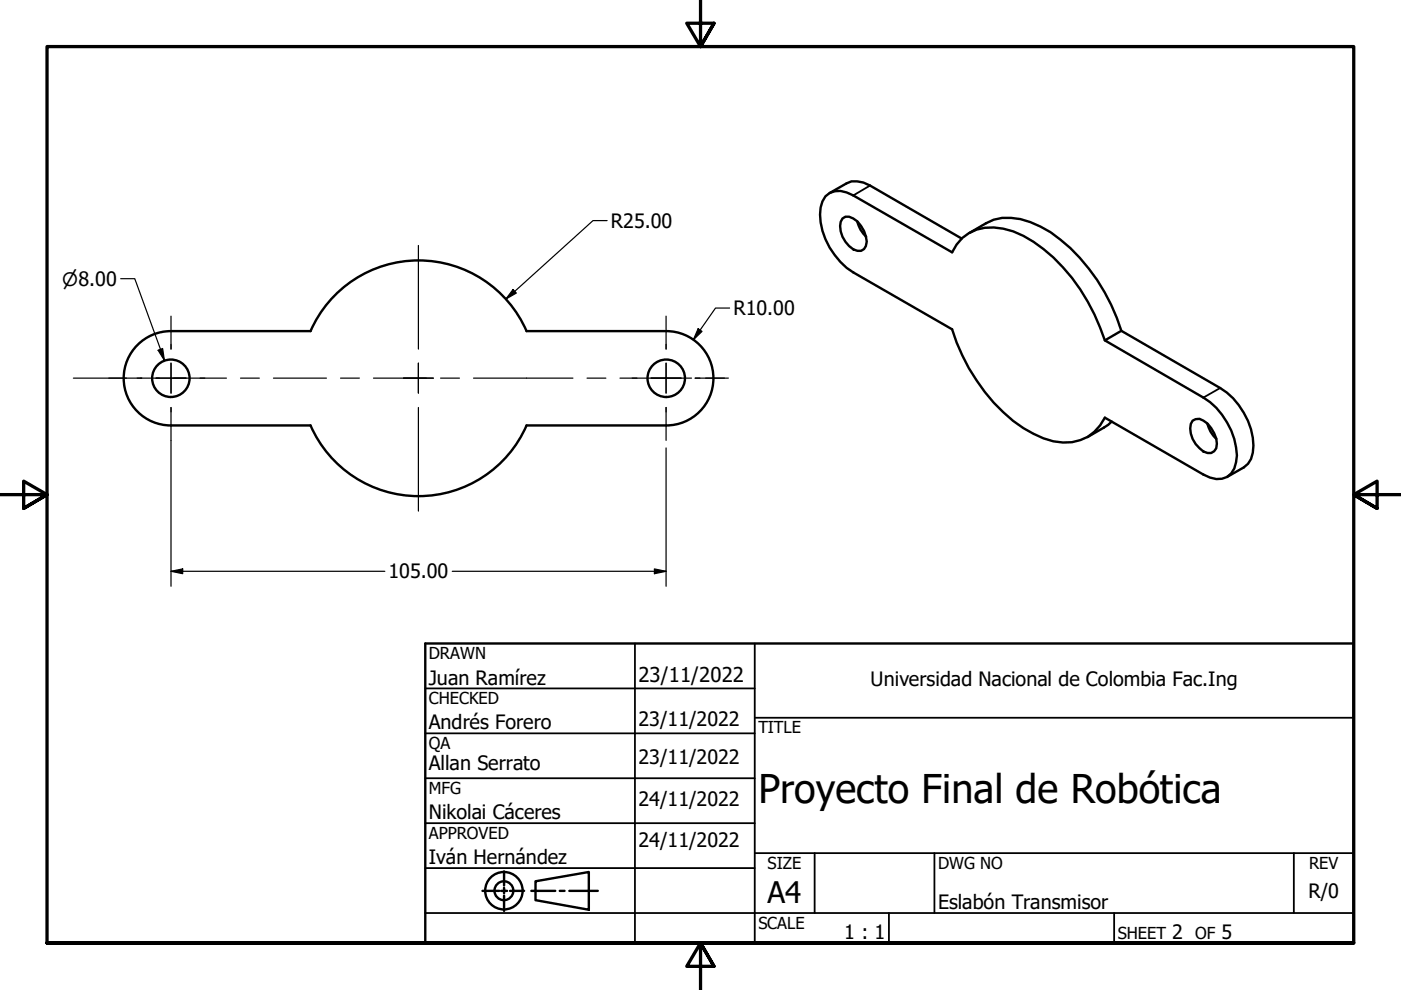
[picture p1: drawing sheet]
<svg xmlns="http://www.w3.org/2000/svg" width="297mm" height="210mm" viewBox="0 0 297 210" stroke-linecap="round" stroke-linejoin="round" font-family="sans-serif">
<!-- layer: Visible (ANSI) -->
<g fill="none" stroke="#000" stroke-width=".51">
<path d="M175.9 40.9l3.6-2a5.2 5.2 0 0 1 5 .4l19.4 11.3M178.6 46.3l.7-.4a3.7 3.7 0 0 1 3.3 2 5.3 5.3 0 0 1 1 4.3 1.66 1.66 0 0 1-2.7 .7 5.8 5.8 0 0 1-2.7-5.9zM181.7 47a6.7 6.7 0 0 0 1.9 3.2M205.5 49.4l3.5-2.1a10.4 10.4 0 0 1 9.4-.2 30 30 0 0 1 12.4 9.8 41.3 41.3 0 0 1 6.9 13.2M36.2 70.2a10 10 0 0 0-10 10 10 10 0 0 0 10 10M36.3 70.2h29.5M65.8 70.2a25 25 0 0 1 22.9-15 25 25 0 0 1 22.9 15M111.6 70.2h29.6M141.3 70.2a10 10 0 0 1 10 10 10 10 0 0 1-10 10M234.3 72.2a38.5 38.5 0 0 0-17.3-22.2 12.1 12.1 0 0 0-11.6-.6l-1.4 1.1-1.2 1.4-.9 1.6-21-12.1a4.7 4.7 0 0 0-5.9 .2 7.1 7.1 0 0 0-1 5.6 15.6 15.6 0 0 0 6.9 10.6l21 12a40 40 0 0 0 15.1 21 16.4 16.4 0 0 0 10.3 3 8.8 8.8 0 0 0 7-5.2l20.8 12a5 5 0 0 0 5.1 .5 5.2 5.2 0 0 0 2.1-4.5 15.7 15.7 0 0 0-7.2-12.3l-20.8-12.1 3.4-2.1 21 12.2a15.4 15.4 0 0 1 7 12.2 5 5 0 0 1-2 4.6l-3.5 2M36.3 90.2h29.5a25 25 0 0 0 22.9 15 25 25 0 0 0 22.9-15h29.6M235.7 89.4l-1.6 1.2-3.5 2.1"/>
<path d="M252.9 89.2l.6-.3 .8-.1a5.9 5.9 0 0 1 3.6 6.2 1.74 1.74 0 0 1-2.8 .7 5.8 5.8 0 0 1-2.6-5.8zM256 89.8a6.7 6.7 0 0 0 1.9 3.3"/>
<circle cx="36.2" cy="80.2" r="4"/>
<circle cx="141.3" cy="80.2" r="4"/>
</g>
<!-- layer: Visible Narrow (ANSI) -->
<path d="M184.5 39.3l-3.6 2.1M258.7 82.3l-3.6 2" fill="none" stroke="#000" stroke-width=".38"/>
<!-- layer: Border (ANSI) -->
<path d="M148.5 -.1v10l-2.9-5h5.8l-2.9 5 2.9-5M0 104.9h10l-5-2.9v5.8l5-2.9-5 2.9M297 104.9h-10l5-2.9v5.8l-5-2.9 5 2.9M10 199.9v-190h277v190h-277h277M151.4 204.9l-2.9-5 2.9 5h-5.8l2.9-5v10" fill="none" stroke="#000" stroke-width=".7"/>
<!-- layer: Title (ANSI) -->
<g fill="none" stroke="#000" stroke-width=".51">
<path d="M90.2 136.4h196.8v63.5h-196.8zM102.3 188.9h3.6M106.2 188.9h.7v.5M106.9 188.2v.7h.6M106.9 184.8v2.9M106.9 189.9v3.2M108.1 188.9h3M112.6 188.9h5.1M113.5 186.9l11.3-2v8l-11.3-2zM118.7 188.9h1M120.7 188.9h6"/>
<circle cx="106.8" cy="188.9" r="4"/>
<circle cx="106.8" cy="188.9" r="2"/>
</g>
<g fill="none" stroke="#000" stroke-width=".38">
<path d="M134.6 136.4v63.5M160 136.4v63.5M90.2 146h69.8M90.2 155.5h69.8M160 152.2h127M90.2 174.5h69.8M90.2 165h69.8M90.2 193.6h196.8M90.2 184.1h69.8M160 180.9h127M172.7 180.9v12.7M188.5 193.6v6.3"/>
<path d="M198.1 180.9v12.7M236.2 193.6v6.3M274.3 180.9v12.7"/>
</g>
<!-- layer: Centerline (ANSI) -->
<path d="M15.6 80.2h11.2M29.8 80.2h4M36.8 80.2h11.2M51 80.2h4M58 80.2h11.2M72.2 80.2h4M79.2 80.2h11.2M93.4 80.2h4M100.4 80.2h21.1M124.5 80.2h4M131.4 80.2h15.2M149.6 80.2h4" fill="none" stroke="#000" stroke-width=".25"/>
<!-- layer: Center Mark (ANSI) -->
<g fill="none" stroke="#000" stroke-width=".25">
<path d="M88.7 52v22M36.3 67v7M36.3 77v6.3M88.7 77v6.3zM141.2 67v7M23.1 80.2h6.9M33.1 80.2h6.3zM36.3 86.4v7M42.4 80.2h1M85.5 80.2h6.4M88.7 86.4v22M134 80.2h1.1"/>
<path d="M141.2 86.4v7M144.4 80.2h-6.4h3.2v-3.2v6.3M147.4 80.2h7"/>
</g>
<!-- layer: Dimension (ANSI) -->
<path d="M25.6 59.1h3l6.3 17.3M128.7 46.8h-3l-18.4 16.6M33.5 74.3l1-.4 .4 2.5zM108.8 61.4l.7 .7-2.2 1.3zM148 69.7l.8 .6-1.8 1.7zM154.7 65.3h-3l-4.7 6.7M36.3 93.4v30.9M141.2 95v29.3M36.3 121.1l2.4-.5v1zM36.3 121.1h45.3M95.9 121.1h45.3M138.7 120.6l2.5 .5-2.5 .5z" fill="none" stroke="#000" stroke-width=".25"/>
<g fill="#000">
<path d="M33.5 74.3l1-.4 .4 2.5z" fill-rule="evenodd"/>
<path d="M108.8 61.4l.7 .7-2.2 1.3z" fill-rule="evenodd"/>
<path d="M148 69.7l.8 .6-1.8 1.7z" fill-rule="evenodd"/>
<path d="M36.3 121.1l2.4-.5v1z" fill-rule="evenodd"/>
<path d="M138.7 120.6l2.5 .5-2.5 .5z" fill-rule="evenodd"/>
</g>
<text font-size="8.4" x="160.8" y="170.2">Proyecto Final de Robótica</text>
<text font-size="6.3" x="162.8" y="191.4">A4</text>
<text font-size="4.3" x="135.4" y="144.5">23/11/2022</text>
<g font-size="4.2">
<text x="129.5" y="48.3">R25.00</text>
<text x="155.5" y="66.8">R10.00</text>
<text x="82.4" y="122.7">105.00</text>
<text x="90.9" y="145.1">Juan Ramírez</text>
<text x="184.6" y="145.5">Universidad Nacional de Colombia Fac.Ing</text>
<text x="90.9" y="154.7">Andrés Forero</text>
<text x="135.4" y="154">23/11/2022</text>
<text x="135.4" y="161.9">23/11/2022</text>
<text x="90.9" y="163.2">Allan Serrato</text>
<text x="90.9" y="173.7">Nikolai Cáceres</text>
<text x="135.4" y="171">24/11/2022</text>
<text x="135.4" y="179.7">24/11/2022</text>
<text x="90.9" y="183.2">Iván Hernández</text>
<text x="277.4" y="190.3">R/0</text>
<text x="198.9" y="192.8">Eslabón Transmisor</text>
<text x="179" y="199.2">1 : 1</text>
<text x="248.5" y="199.1">2</text>
<text x="259" y="199.1">5</text>
</g>
<text font-size="3.9" x="13.2" y="60.6">⌀8.00</text>
<g font-size="3.5">
<text x="90.9" y="139.7">DRAWN</text>
<text x="90.9" y="149.3">CHECKED</text>
<text x="160.8" y="155.5">TITLE</text>
<text x="90.9" y="158.8">QA</text>
<text x="90.9" y="168.3">MFG</text>
<text x="90.9" y="177.8">APPROVED</text>
<text x="162.8" y="184.2">SIZE</text>
<text x="198.9" y="184.2">DWG NO</text>
<text x="277.6" y="184.2">REV</text>
<text x="160.8" y="196.9">SCALE</text>
<text x="237" y="199.1">SHEET</text>
<text x="253.4" y="199.1">OF</text>
</g>
</svg>
